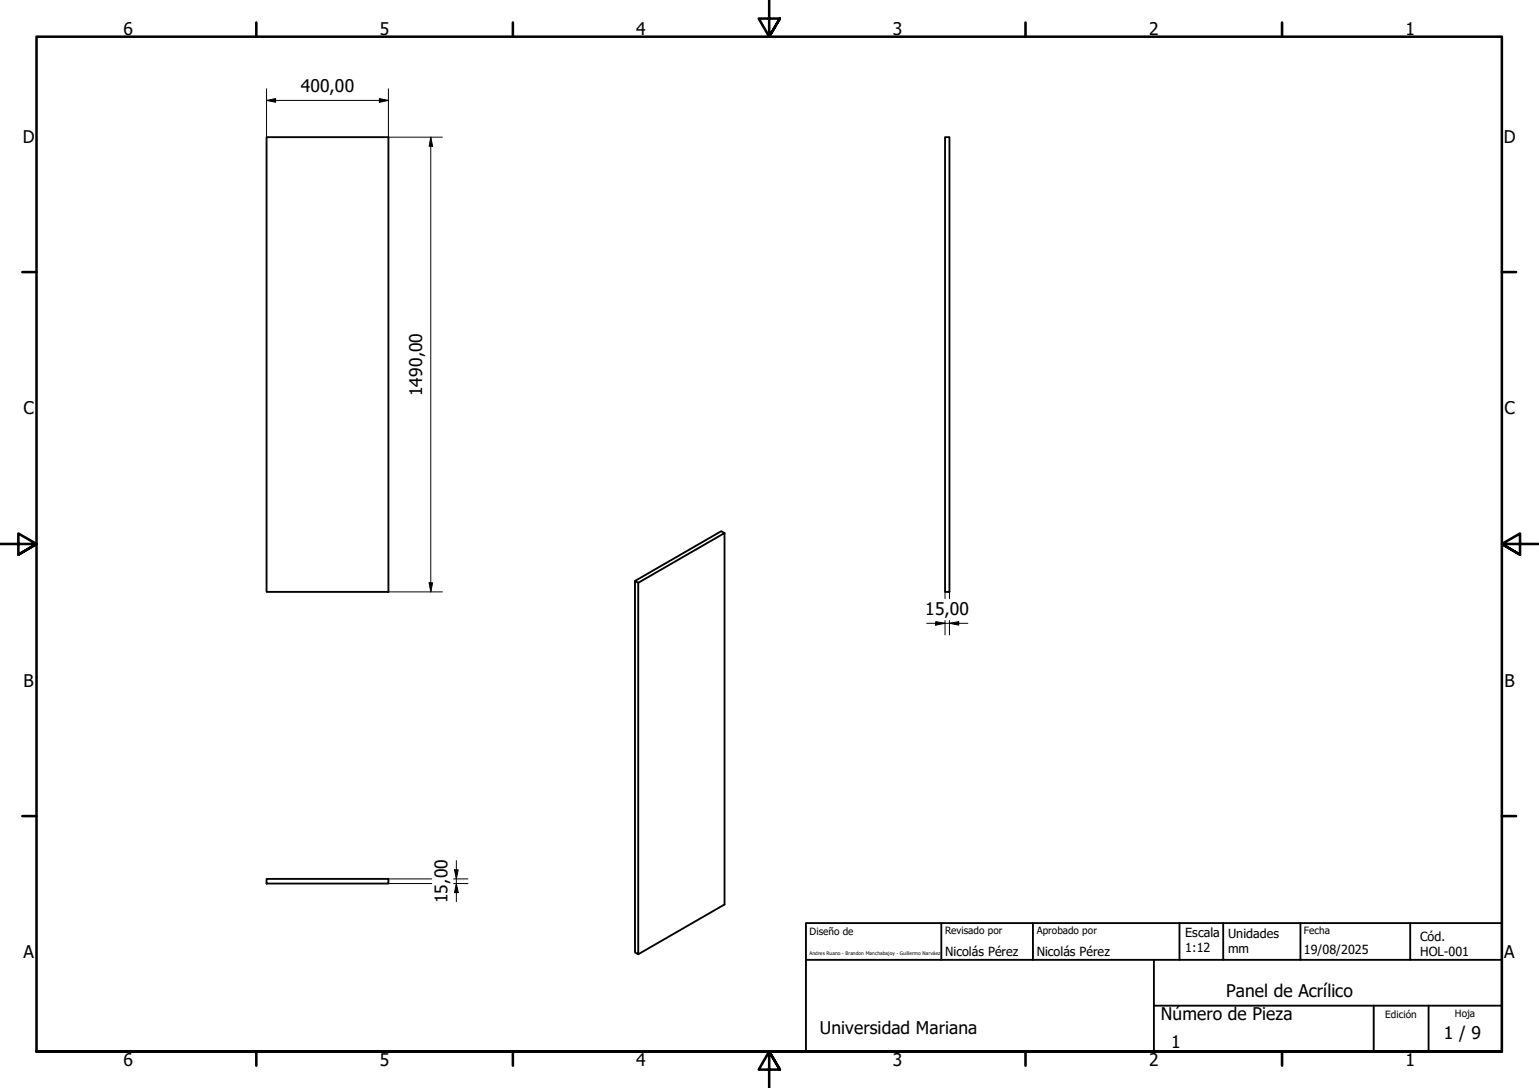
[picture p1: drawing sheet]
<svg xmlns="http://www.w3.org/2000/svg" width="420mm" height="297mm" viewBox="0 0 420 297" stroke-linecap="round" stroke-linejoin="round" font-family="sans-serif">
<!-- layer: Visible (ISO) -->
<path d="M72.8 37.5h33.2v124.1h-33.2zM258 37.5h1.2v124.1h-1.2zM173.4 158.6v101.4l.8 .5v-101.4M197.8 145.5l-23.6 13.6-.8-.5 23.5-13.6 .9 .5v101.4l-23.6 13.6M72.8 240h33.2v1.2h-33.2z" fill="none" stroke="#000" stroke-width=".51"/>
<!-- layer: Borde (ISO) -->
<g fill="none" stroke="#000" stroke-width=".7">
<path d="M70 6.1v3.9M140 6.1v3.9M210 0v10l-2.9-4.9h5.8l-2.9 4.9 2.9-4.9M280 6.1v3.9M350 6.1v3.9M6.1 74.3h3.9M410 74.3h3.9M0 148.5h10l-5-2.8v5.7l5-2.9-5 2.9M420 148.5h-10l5-2.8v5.7l-5-2.9 5 2.9M6.1 222.8h3.9M410 222.8h3.9M10 287.1v-277.1h400v277.1h-400h400"/>
<path d="M70 287.1v3.8M140 287.1v3.8M212.9 292l-2.9-4.9 2.9 4.9h-5.8l2.9-4.9v9.9M280 287.1v3.8M350 287.1v3.8"/>
</g>
<path d="M220 252h190v35.1h-190zM257 252v10.1M282 252v10.1M322 252v10.1M333.9 252v10.1M355 252v10.1M385 252v10.1M220 262.1h190M315 274.6h95M315 262.1v25M375 274.6v12.5M390 274.6v12.5" fill="none" stroke="#000" stroke-width=".51"/>
<!-- layer: Cota (ISO) -->
<g fill="none" stroke="#000" stroke-width=".27">
<path d="M72.8 27.4l2.4-.5v1zM72.8 27.4h33.2M72.8 24.2v13.3M103.6 26.9l2.4 .5-2.4 .5zM106 24.2v13.3h14.8M117.6 37.5l.5 2.4h-.9zM117.6 37.5v124.1M117.2 159.1h.9l-.5 2.5zM106 161.6h14.8M253 170.2h11.2M255.5 169.7l2.5 .5-2.5 .5zM258 161.6v1.8"/>
<path d="M258 169.4v3.9M259.2 170.2l2.5-.5v1zM259.2 161.6v1.8M259.2 169.4v3.9M106 240h11.9M123.8 240h4M124.1 237.5h1l-.5 2.5zM124.6 234.9v11.3M106 241.2h11.9M123.8 241.2h4M124.6 241.2l.5 2.5h-1z"/>
</g>
<path d="M72.8 27.4l2.4-.5v1zM103.6 26.9l2.4 .5-2.4 .5zM117.6 37.5l.5 2.4h-.9zM117.2 159.1h.9l-.5 2.5zM255.5 169.7l2.5 .5-2.5 .5zM259.2 170.2l2.5-.5v1zM124.1 237.5h1l-.5 2.5zM124.6 241.2l.5 2.5h-1z" fill="#000"/>
<g font-size="4.8">
<text x="33.7" y="9.6">6</text>
<text x="103.7" y="9.6">5</text>
<text x="173.7" y="9.6">4</text>
<text x="243.7" y="9.6">3</text>
<text x="313.7" y="9.6">2</text>
<text x="383.7" y="9.6">1</text>
<text x="82.1" y="25">400,00</text>
<text x="6.2" y="38.9">D</text>
<text x="410.5" y="38.9">D</text>
<text x="6.4" y="113.1">C</text>
<text x="115.3" y="108.1" transform="rotate(-90 115.3 108.1)">1490,00</text>
<text x="410.7" y="113.1">C</text>
<text x="252.6" y="167.8">15,00</text>
<text x="6.4" y="187.4">B</text>
<text x="410.7" y="187.4">B</text>
<text x="122.2" y="246.6" transform="rotate(-90 122.2 246.6)">15,00</text>
<text x="6.4" y="261.7">A</text>
<text x="410.7" y="261.7">A</text>
<text x="334.7" y="272.3">Panel de Acrílico</text>
<text x="316.9" y="278.4">Número de Pieza</text>
<text x="223.8" y="282.2">Universidad Mariana</text>
<text x="319.7" y="286.1">1</text>
<text x="394.2" y="283.8">1 / 9</text>
<text x="33.7" y="290.9">6</text>
<text x="103.7" y="290.9">5</text>
<text x="173.7" y="290.9">4</text>
<text x="243.7" y="290.9">3</text>
<text x="313.7" y="290.9">2</text>
<text x="383.7" y="290.9">1</text>
</g>
<g font-size="3.4">
<text x="323.6" y="255.8">Escala</text>
<text x="335.3" y="256.1">Unidades</text>
<text x="387.7" y="256.8">Cód.</text>
<text x="258" y="261">Nicolás Pérez</text>
<text x="283" y="261">Nicolás Pérez</text>
<text x="323.6" y="260">1:12</text>
<text x="335.3" y="260.2">mm</text>
<text x="356" y="260.5">19/08/2025</text>
<text x="387.7" y="261">HOL-001</text>
</g>
<g font-size="2.7">
<text x="221" y="255.3">Diseño de</text>
<text x="258" y="255.1">Revisado por</text>
<text x="283" y="255.1">Aprobado por</text>
<text x="356" y="255.1">Fecha</text>
<text x="378.2" y="277.8">Edición</text>
<text x="397.2" y="277.5">Hoja</text>
</g>
<text font-size="1.3" x="221" y="260.8">Andres Ruano - Brandon Manchabajoy - Guillermo Narváez</text>
</svg>
